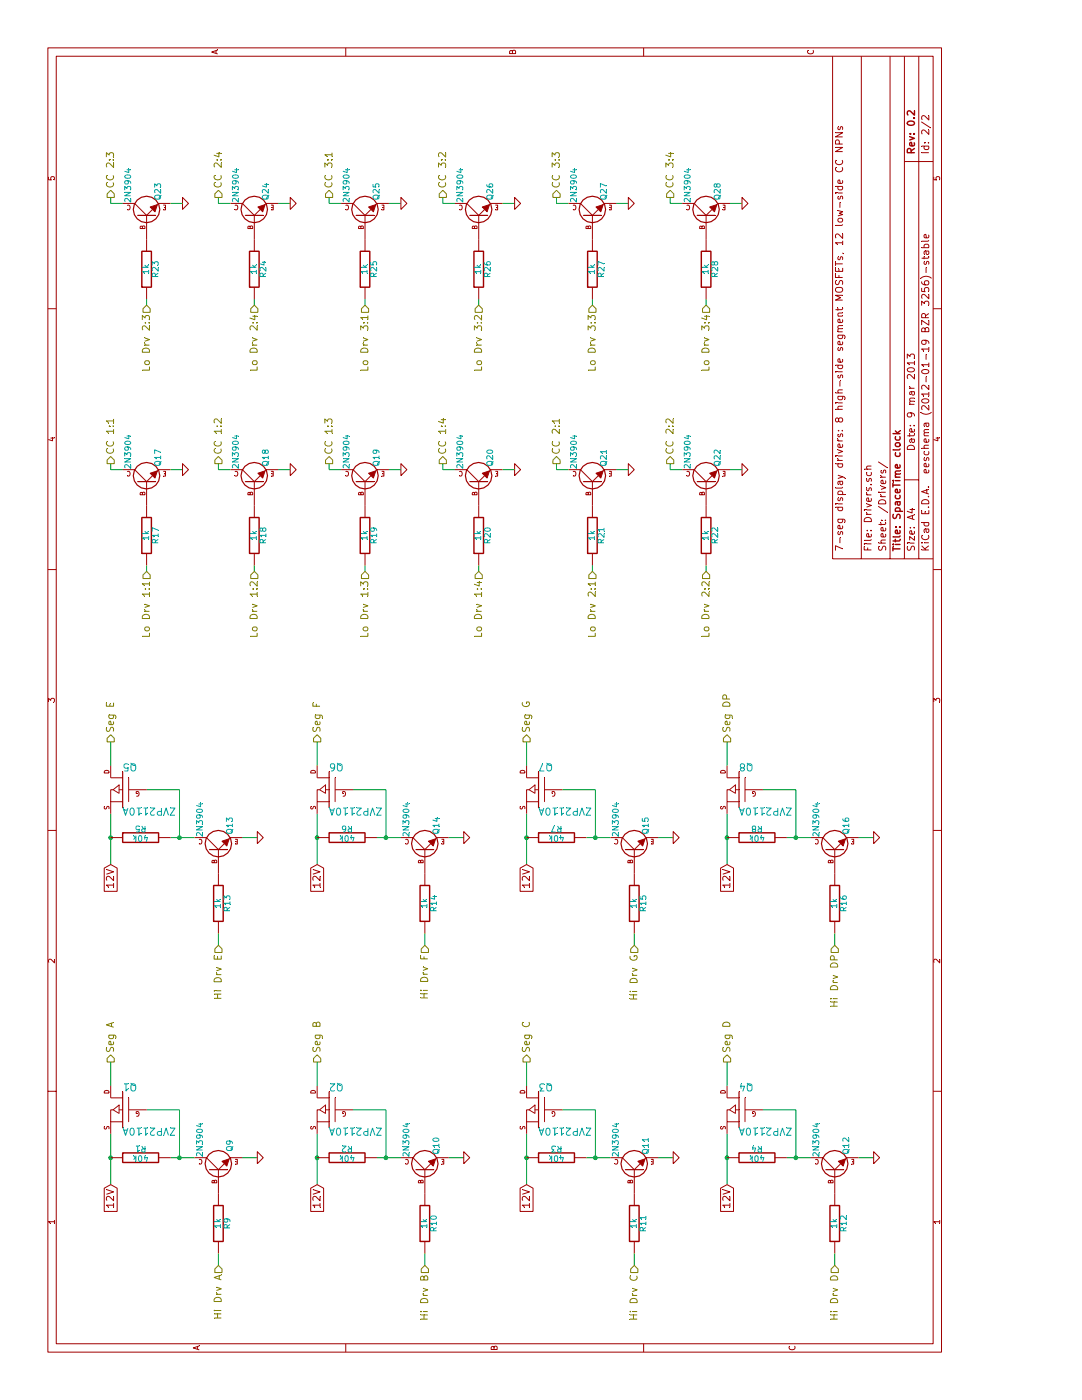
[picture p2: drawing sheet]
EESchema Schematic File Version 2  date 3/8/2013 11:48:17 PM
LIBS:SpaceTime
LIBS:power
LIBS:device
LIBS:transistors
LIBS:conn
LIBS:linear
LIBS:regul
LIBS:74xx
LIBS:cmos4000
LIBS:adc-dac
LIBS:memory
LIBS:xilinx
LIBS:special
LIBS:microcontrollers
LIBS:dsp
LIBS:microchip
LIBS:analog_switches
LIBS:motorola
LIBS:texas
LIBS:intel
LIBS:audio
LIBS:interface
LIBS:digital-audio
LIBS:philips
LIBS:display
LIBS:cypress
LIBS:siliconi
LIBS:opto
LIBS:atmel
LIBS:contrib
LIBS:valves
LIBS:SpaceTime-cache
EELAYER 25  0
EELAYER END
$Descr A4 11700 8267
encoding utf-8
Sheet 2 2
Title "SpaceTime clock"
Date "9 mar 2013"
Rev "0.2"
Comp ""
Comment1 "7-seg display drivers: 8 high-side segment MOSFETs, 12 low-side CC NPNs"
Comment2 ""
Comment3 ""
Comment4 ""
$EndDescr
$Comp
L BC237 Q28
U 1 1
P 9900 5900
F 0 "Q28" H 10100 5800 50  0000 C CNN
F 1 "2N3904" H 10150 6050 50  0000 C CNN
F 2 "TO92-EBC" H 10090 5900 30  0001 C CNN
	1    9900 5900
	1    0    0    -1  
$EndComp
$Comp
L BC237 Q22
U 1 1
P 7675 5900
F 0 "Q22" H 7875 5800 50  0000 C CNN
F 1 "2N3904" H 7925 6050 50  0000 C CNN
F 2 "TO92-EBC" H 7865 5900 30  0001 C CNN
	1    7675 5900
	1    0    0    -1  
$EndComp
$Comp
L BC237 Q27
U 1 1
P 9900 4950
F 0 "Q27" H 10100 4850 50  0000 C CNN
F 1 "2N3904" H 10150 5100 50  0000 C CNN
F 2 "TO92-EBC" H 10090 4950 30  0001 C CNN
	1    9900 4950
	1    0    0    -1  
$EndComp
$Comp
L BC237 Q21
U 1 1
P 7675 4950
F 0 "Q21" H 7875 4850 50  0000 C CNN
F 1 "2N3904" H 7925 5100 50  0000 C CNN
F 2 "TO92-EBC" H 7865 4950 30  0001 C CNN
	1    7675 4950
	1    0    0    -1  
$EndComp
$Comp
L BC237 Q26
U 1 1
P 9900 4000
F 0 "Q26" H 10100 3900 50  0000 C CNN
F 1 "2N3904" H 10150 4150 50  0000 C CNN
F 2 "TO92-EBC" H 10090 4000 30  0001 C CNN
	1    9900 4000
	1    0    0    -1  
$EndComp
$Comp
L BC237 Q20
U 1 1
P 7675 4000
F 0 "Q20" H 7875 3900 50  0000 C CNN
F 1 "2N3904" H 7925 4150 50  0000 C CNN
F 2 "TO92-EBC" H 7865 4000 30  0001 C CNN
	1    7675 4000
	1    0    0    -1  
$EndComp
$Comp
L BC237 Q25
U 1 1
P 9900 3050
F 0 "Q25" H 10100 2950 50  0000 C CNN
F 1 "2N3904" H 10150 3200 50  0000 C CNN
F 2 "TO92-EBC" H 10090 3050 30  0001 C CNN
	1    9900 3050
	1    0    0    -1  
$EndComp
$Comp
L BC237 Q19
U 1 1
P 7675 3050
F 0 "Q19" H 7875 2950 50  0000 C CNN
F 1 "2N3904" H 7925 3200 50  0000 C CNN
F 2 "TO92-EBC" H 7865 3050 30  0001 C CNN
	1    7675 3050
	1    0    0    -1  
$EndComp
$Comp
L BC237 Q24
U 1 1
P 9900 2125
F 0 "Q24" H 10100 2025 50  0000 C CNN
F 1 "2N3904" H 10150 2275 50  0000 C CNN
F 2 "TO92-EBC" H 10090 2125 30  0001 C CNN
	1    9900 2125
	1    0    0    -1  
$EndComp
$Comp
L BC237 Q18
U 1 1
P 7675 2125
F 0 "Q18" H 7875 2025 50  0000 C CNN
F 1 "2N3904" H 7925 2275 50  0000 C CNN
F 2 "TO92-EBC" H 7865 2125 30  0001 C CNN
	1    7675 2125
	1    0    0    -1  
$EndComp
$Comp
L BC237 Q23
U 1 1
P 9900 1225
F 0 "Q23" H 10100 1125 50  0000 C CNN
F 1 "2N3904" H 10150 1375 50  0000 C CNN
F 2 "TO92-EBC" H 10090 1225 30  0001 C CNN
	1    9900 1225
	1    0    0    -1  
$EndComp
$Comp
L BC237 Q17
U 1 1
P 7675 1225
F 0 "Q17" H 7875 1125 50  0000 C CNN
F 1 "2N3904" H 7925 1375 50  0000 C CNN
F 2 "TO92-EBC" H 7865 1225 30  0001 C CNN
	1    7675 1225
	1    0    0    -1  
$EndComp
$Comp
L BC237 Q15
U 1 1
P 4600 5300
F 0 "Q15" H 4800 5200 50  0000 C CNN
F 1 "2N3904" H 4850 5450 50  0000 C CNN
F 2 "TO92-EBC" H 4790 5300 30  0001 C CNN
	1    4600 5300
	1    0    0    -1  
$EndComp
$Comp
L BC237 Q16
U 1 1
P 4600 6975
F 0 "Q16" H 4800 6875 50  0000 C CNN
F 1 "2N3904" H 4850 7125 50  0000 C CNN
F 2 "TO92-EBC" H 4790 6975 30  0001 C CNN
	1    4600 6975
	1    0    0    -1  
$EndComp
$Comp
L BC237 Q12
U 1 1
P 1925 6975
F 0 "Q12" H 2125 6875 50  0000 C CNN
F 1 "2N3904" H 2175 7125 50  0000 C CNN
F 2 "TO92-EBC" H 2115 6975 30  0001 C CNN
	1    1925 6975
	1    0    0    -1  
$EndComp
$Comp
L BC237 Q11
U 1 1
P 1925 5300
F 0 "Q11" H 2125 5200 50  0000 C CNN
F 1 "2N3904" H 2175 5450 50  0000 C CNN
F 2 "TO92-EBC" H 2115 5300 30  0001 C CNN
	1    1925 5300
	1    0    0    -1  
$EndComp
$Comp
L BC237 Q14
U 1 1
P 4600 3550
F 0 "Q14" H 4800 3450 50  0000 C CNN
F 1 "2N3904" H 4850 3700 50  0000 C CNN
F 2 "TO92-EBC" H 4790 3550 30  0001 C CNN
	1    4600 3550
	1    0    0    -1  
$EndComp
$Comp
L BC237 Q13
U 1 1
P 4600 1825
F 0 "Q13" H 4800 1725 50  0000 C CNN
F 1 "2N3904" H 4850 1975 50  0000 C CNN
F 2 "TO92-EBC" H 4790 1825 30  0001 C CNN
	1    4600 1825
	1    0    0    -1  
$EndComp
$Comp
L BC237 Q10
U 1 1
P 1925 3550
F 0 "Q10" H 2125 3450 50  0000 C CNN
F 1 "2N3904" H 2175 3700 50  0000 C CNN
F 2 "TO92-EBC" H 2115 3550 30  0001 C CNN
	1    1925 3550
	1    0    0    -1  
$EndComp
$Comp
L BC237 Q9
U 1 1
P 1925 1825
F 0 "Q9" H 2125 1725 50  0000 C CNN
F 1 "2N3904" H 2175 1975 50  0000 C CNN
F 2 "TO92-EBC" H 2115 1825 30  0001 C CNN
	1    1925 1825
	1    0    0    -1  
$EndComp
$Comp
L GND #PWR022
U 1 1
P 10000 1525
F 0 "#PWR022" H 10000 1525 30  0001 C CNN
F 1 "GND" H 10000 1455 30  0001 C CNN
	1    10000 1525
	1    0    0    -1  
$EndComp
$Comp
L R R23
U 1 1
P 9450 1225
F 0 "R23" V 9530 1225 50  0000 C CNN
F 1 "1k" V 9450 1225 50  0000 C CNN
	1    9450 1225
	0    1    1    0   
$EndComp
Text HLabel 10050 925  2    60   Output ~ 0
CC 2:3
Text HLabel 9150 1225 0    60   Input ~ 0
Lo Drv 2:3
Wire Wire Line
	10050 925  10000 925 
Wire Wire Line
	10000 925  10000 1025
Wire Wire Line
	10000 1425 10000 1525
Wire Wire Line
	9150 1225 9200 1225
Wire Wire Line
	9150 2125 9200 2125
Wire Wire Line
	10000 2325 10000 2425
Wire Wire Line
	10000 1925 10000 1825
Wire Wire Line
	10000 1825 10050 1825
Text HLabel 9150 2125 0    60   Input ~ 0
Lo Drv 2:4
Text HLabel 10050 1825 2    60   Output ~ 0
CC 2:4
$Comp
L R R24
U 1 1
P 9450 2125
F 0 "R24" V 9530 2125 50  0000 C CNN
F 1 "1k" V 9450 2125 50  0000 C CNN
	1    9450 2125
	0    1    1    0   
$EndComp
$Comp
L GND #PWR023
U 1 1
P 10000 2425
F 0 "#PWR023" H 10000 2425 30  0001 C CNN
F 1 "GND" H 10000 2355 30  0001 C CNN
	1    10000 2425
	1    0    0    -1  
$EndComp
Wire Wire Line
	9150 3050 9200 3050
Wire Wire Line
	10000 3250 10000 3350
Wire Wire Line
	10000 2850 10000 2750
Wire Wire Line
	10000 2750 10050 2750
Text HLabel 9150 3050 0    60   Input ~ 0
Lo Drv 3:1
Text HLabel 10050 2750 2    60   Output ~ 0
CC 3:1
$Comp
L R R25
U 1 1
P 9450 3050
F 0 "R25" V 9530 3050 50  0000 C CNN
F 1 "1k" V 9450 3050 50  0000 C CNN
	1    9450 3050
	0    1    1    0   
$EndComp
$Comp
L GND #PWR024
U 1 1
P 10000 3350
F 0 "#PWR024" H 10000 3350 30  0001 C CNN
F 1 "GND" H 10000 3280 30  0001 C CNN
	1    10000 3350
	1    0    0    -1  
$EndComp
Wire Wire Line
	9150 4000 9200 4000
Wire Wire Line
	10000 4200 10000 4300
Wire Wire Line
	10000 3800 10000 3700
Wire Wire Line
	10000 3700 10050 3700
Text HLabel 9150 4000 0    60   Input ~ 0
Lo Drv 3:2
Text HLabel 10050 3700 2    60   Output ~ 0
CC 3:2
$Comp
L R R26
U 1 1
P 9450 4000
F 0 "R26" V 9530 4000 50  0000 C CNN
F 1 "1k" V 9450 4000 50  0000 C CNN
	1    9450 4000
	0    1    1    0   
$EndComp
$Comp
L GND #PWR025
U 1 1
P 10000 4300
F 0 "#PWR025" H 10000 4300 30  0001 C CNN
F 1 "GND" H 10000 4230 30  0001 C CNN
	1    10000 4300
	1    0    0    -1  
$EndComp
Wire Wire Line
	9150 4950 9200 4950
Wire Wire Line
	10000 5150 10000 5250
Wire Wire Line
	10000 4750 10000 4650
Wire Wire Line
	10000 4650 10050 4650
Text HLabel 9150 4950 0    60   Input ~ 0
Lo Drv 3:3
Text HLabel 10050 4650 2    60   Output ~ 0
CC 3:3
$Comp
L R R27
U 1 1
P 9450 4950
F 0 "R27" V 9530 4950 50  0000 C CNN
F 1 "1k" V 9450 4950 50  0000 C CNN
	1    9450 4950
	0    1    1    0   
$EndComp
$Comp
L GND #PWR026
U 1 1
P 10000 5250
F 0 "#PWR026" H 10000 5250 30  0001 C CNN
F 1 "GND" H 10000 5180 30  0001 C CNN
	1    10000 5250
	1    0    0    -1  
$EndComp
Wire Wire Line
	9150 5900 9200 5900
Wire Wire Line
	10000 6100 10000 6200
Wire Wire Line
	10000 5700 10000 5600
Wire Wire Line
	10000 5600 10050 5600
Text HLabel 9150 5900 0    60   Input ~ 0
Lo Drv 3:4
Text HLabel 10050 5600 2    60   Output ~ 0
CC 3:4
$Comp
L R R28
U 1 1
P 9450 5900
F 0 "R28" V 9530 5900 50  0000 C CNN
F 1 "1k" V 9450 5900 50  0000 C CNN
	1    9450 5900
	0    1    1    0   
$EndComp
$Comp
L GND #PWR027
U 1 1
P 10000 6200
F 0 "#PWR027" H 10000 6200 30  0001 C CNN
F 1 "GND" H 10000 6130 30  0001 C CNN
	1    10000 6200
	1    0    0    -1  
$EndComp
$Comp
L GND #PWR028
U 1 1
P 7775 6200
F 0 "#PWR028" H 7775 6200 30  0001 C CNN
F 1 "GND" H 7775 6130 30  0001 C CNN
	1    7775 6200
	1    0    0    -1  
$EndComp
$Comp
L R R22
U 1 1
P 7225 5900
F 0 "R22" V 7305 5900 50  0000 C CNN
F 1 "1k" V 7225 5900 50  0000 C CNN
	1    7225 5900
	0    1    1    0   
$EndComp
Text HLabel 7825 5600 2    60   Output ~ 0
CC 2:2
Text HLabel 6925 5900 0    60   Input ~ 0
Lo Drv 2:2
Wire Wire Line
	7825 5600 7775 5600
Wire Wire Line
	7775 5600 7775 5700
Wire Wire Line
	7775 6100 7775 6200
Wire Wire Line
	6925 5900 6975 5900
$Comp
L GND #PWR029
U 1 1
P 7775 5250
F 0 "#PWR029" H 7775 5250 30  0001 C CNN
F 1 "GND" H 7775 5180 30  0001 C CNN
	1    7775 5250
	1    0    0    -1  
$EndComp
$Comp
L R R21
U 1 1
P 7225 4950
F 0 "R21" V 7305 4950 50  0000 C CNN
F 1 "1k" V 7225 4950 50  0000 C CNN
	1    7225 4950
	0    1    1    0   
$EndComp
Text HLabel 7825 4650 2    60   Output ~ 0
CC 2:1
Text HLabel 6925 4950 0    60   Input ~ 0
Lo Drv 2:1
Wire Wire Line
	7825 4650 7775 4650
Wire Wire Line
	7775 4650 7775 4750
Wire Wire Line
	7775 5150 7775 5250
Wire Wire Line
	6925 4950 6975 4950
$Comp
L GND #PWR030
U 1 1
P 7775 4300
F 0 "#PWR030" H 7775 4300 30  0001 C CNN
F 1 "GND" H 7775 4230 30  0001 C CNN
	1    7775 4300
	1    0    0    -1  
$EndComp
$Comp
L R R20
U 1 1
P 7225 4000
F 0 "R20" V 7305 4000 50  0000 C CNN
F 1 "1k" V 7225 4000 50  0000 C CNN
	1    7225 4000
	0    1    1    0   
$EndComp
Text HLabel 7825 3700 2    60   Output ~ 0
CC 1:4
Text HLabel 6925 4000 0    60   Input ~ 0
Lo Drv 1:4
Wire Wire Line
	7825 3700 7775 3700
Wire Wire Line
	7775 3700 7775 3800
Wire Wire Line
	7775 4200 7775 4300
Wire Wire Line
	6925 4000 6975 4000
$Comp
L GND #PWR031
U 1 1
P 7775 3350
F 0 "#PWR031" H 7775 3350 30  0001 C CNN
F 1 "GND" H 7775 3280 30  0001 C CNN
	1    7775 3350
	1    0    0    -1  
$EndComp
$Comp
L R R19
U 1 1
P 7225 3050
F 0 "R19" V 7305 3050 50  0000 C CNN
F 1 "1k" V 7225 3050 50  0000 C CNN
	1    7225 3050
	0    1    1    0   
$EndComp
Text HLabel 7825 2750 2    60   Output ~ 0
CC 1:3
Text HLabel 6925 3050 0    60   Input ~ 0
Lo Drv 1:3
Wire Wire Line
	7825 2750 7775 2750
Wire Wire Line
	7775 2750 7775 2850
Wire Wire Line
	7775 3250 7775 3350
Wire Wire Line
	6925 3050 6975 3050
$Comp
L GND #PWR032
U 1 1
P 7775 2425
F 0 "#PWR032" H 7775 2425 30  0001 C CNN
F 1 "GND" H 7775 2355 30  0001 C CNN
	1    7775 2425
	1    0    0    -1  
$EndComp
$Comp
L R R18
U 1 1
P 7225 2125
F 0 "R18" V 7305 2125 50  0000 C CNN
F 1 "1k" V 7225 2125 50  0000 C CNN
	1    7225 2125
	0    1    1    0   
$EndComp
Text HLabel 7825 1825 2    60   Output ~ 0
CC 1:2
Text HLabel 6925 2125 0    60   Input ~ 0
Lo Drv 1:2
Wire Wire Line
	7825 1825 7775 1825
Wire Wire Line
	7775 1825 7775 1925
Wire Wire Line
	7775 2325 7775 2425
Wire Wire Line
	6925 2125 6975 2125
Text HLabel 5500 6075 2    60   Output ~ 0
Seg DP
Text HLabel 5500 4400 2    60   Output ~ 0
Seg G
Text HLabel 5500 2650 2    60   Output ~ 0
Seg F
Text HLabel 5500 925  2    60   Output ~ 0
Seg E
Text HLabel 2825 6075 2    60   Output ~ 0
Seg D
Text HLabel 2825 4400 2    60   Output ~ 0
Seg C
Text HLabel 2825 2650 2    60   Output ~ 0
Seg B
Text HLabel 2825 925  2    60   Output ~ 0
Seg A
Wire Wire Line
	4475 6075 4900 6075
Wire Wire Line
	5300 6075 5500 6075
Wire Wire Line
	4700 6575 4700 6775
Wire Wire Line
	5100 6375 5100 6650
Connection ~ 4700 6075
Wire Wire Line
	4700 7175 4700 7300
Wire Wire Line
	5100 6650 4700 6650
Connection ~ 4700 6650
Wire Wire Line
	3800 6975 3900 6975
Wire Wire Line
	4475 4400 4900 4400
Wire Wire Line
	5300 4400 5500 4400
Wire Wire Line
	4700 4900 4700 5100
Wire Wire Line
	5100 4700 5100 4975
Connection ~ 4700 4400
Wire Wire Line
	4700 5500 4700 5625
Wire Wire Line
	5100 4975 4700 4975
Connection ~ 4700 4975
Wire Wire Line
	3800 5300 3900 5300
Wire Wire Line
	4475 2650 4900 2650
Wire Wire Line
	5300 2650 5500 2650
Wire Wire Line
	4700 3150 4700 3350
Wire Wire Line
	5100 2950 5100 3225
Connection ~ 4700 2650
Wire Wire Line
	4700 3750 4700 3875
Wire Wire Line
	5100 3225 4700 3225
Connection ~ 4700 3225
Wire Wire Line
	3800 3550 3900 3550
Wire Wire Line
	4475 925  4900 925 
Wire Wire Line
	5300 925  5500 925 
Wire Wire Line
	4700 1425 4700 1625
Wire Wire Line
	5100 1225 5100 1500
Connection ~ 4700 925 
Wire Wire Line
	4700 2025 4700 2150
Wire Wire Line
	5100 1500 4700 1500
Connection ~ 4700 1500
Wire Wire Line
	3800 1825 3900 1825
Wire Wire Line
	1800 6075 2225 6075
Wire Wire Line
	2625 6075 2825 6075
Wire Wire Line
	2025 6575 2025 6775
Wire Wire Line
	2425 6375 2425 6650
Connection ~ 2025 6075
Wire Wire Line
	2025 7175 2025 7300
Wire Wire Line
	2425 6650 2025 6650
Connection ~ 2025 6650
Wire Wire Line
	1125 6975 1225 6975
Wire Wire Line
	1800 4400 2225 4400
Wire Wire Line
	2625 4400 2825 4400
Wire Wire Line
	2025 4900 2025 5100
Wire Wire Line
	2425 4700 2425 4975
Connection ~ 2025 4400
Wire Wire Line
	2025 5500 2025 5625
Wire Wire Line
	2425 4975 2025 4975
Connection ~ 2025 4975
Wire Wire Line
	1125 5300 1225 5300
Wire Wire Line
	1800 2650 2225 2650
Wire Wire Line
	2625 2650 2825 2650
Wire Wire Line
	2025 3150 2025 3350
Wire Wire Line
	2425 2950 2425 3225
Connection ~ 2025 2650
Wire Wire Line
	2025 3750 2025 3875
Wire Wire Line
	2425 3225 2025 3225
Connection ~ 2025 3225
Wire Wire Line
	1125 3550 1225 3550
Wire Wire Line
	1125 1825 1225 1825
Wire Wire Line
	6925 1225 6975 1225
Connection ~ 2025 1500
Wire Wire Line
	2025 1500 2425 1500
Wire Wire Line
	7775 1425 7775 1525
Wire Wire Line
	2025 2025 2025 2150
Connection ~ 2025 925 
Wire Wire Line
	2425 1500 2425 1225
Wire Wire Line
	2025 1425 2025 1625
Wire Wire Line
	2625 925  2825 925 
Wire Wire Line
	7775 1025 7775 925 
Wire Wire Line
	7775 925  7825 925 
Wire Wire Line
	1800 925  2225 925 
$Comp
L R R16
U 1 1
P 4150 6975
F 0 "R16" V 4230 6975 50  0000 C CNN
F 1 "1k" V 4150 6975 50  0000 C CNN
	1    4150 6975
	0    1    1    0   
$EndComp
$Comp
L GND #PWR033
U 1 1
P 4700 7300
F 0 "#PWR033" H 4700 7300 30  0001 C CNN
F 1 "GND" H 4700 7230 30  0001 C CNN
	1    4700 7300
	1    0    0    -1  
$EndComp
$Comp
L R R8
U 1 1
P 4700 6325
F 0 "R8" V 4780 6325 50  0000 C CNN
F 1 "40k" V 4700 6325 50  0000 C CNN
	1    4700 6325
	1    0    0    -1  
$EndComp
$Comp
L MOSFET_P Q8
U 1 1
P 5100 6175
F 0 "Q8" H 5100 6365 60  0000 R CNN
F 1 "ZVP2110A" H 5100 5995 60  0000 R CNN
	1    5100 6175
	0    1    -1   0   
$EndComp
Text HLabel 3800 6975 0    60   Input ~ 0
Hi Drv DP
Text GLabel 4475 6075 0    60   Input ~ 0
12V
$Comp
L R R15
U 1 1
P 4150 5300
F 0 "R15" V 4230 5300 50  0000 C CNN
F 1 "1k" V 4150 5300 50  0000 C CNN
	1    4150 5300
	0    1    1    0   
$EndComp
$Comp
L GND #PWR034
U 1 1
P 4700 5625
F 0 "#PWR034" H 4700 5625 30  0001 C CNN
F 1 "GND" H 4700 5555 30  0001 C CNN
	1    4700 5625
	1    0    0    -1  
$EndComp
$Comp
L R R7
U 1 1
P 4700 4650
F 0 "R7" V 4780 4650 50  0000 C CNN
F 1 "40k" V 4700 4650 50  0000 C CNN
	1    4700 4650
	1    0    0    -1  
$EndComp
$Comp
L MOSFET_P Q7
U 1 1
P 5100 4500
F 0 "Q7" H 5100 4690 60  0000 R CNN
F 1 "ZVP2110A" H 5100 4320 60  0000 R CNN
	1    5100 4500
	0    1    -1   0   
$EndComp
Text HLabel 3800 5300 0    60   Input ~ 0
Hi Drv G
Text GLabel 4475 4400 0    60   Input ~ 0
12V
$Comp
L R R14
U 1 1
P 4150 3550
F 0 "R14" V 4230 3550 50  0000 C CNN
F 1 "1k" V 4150 3550 50  0000 C CNN
	1    4150 3550
	0    1    1    0   
$EndComp
$Comp
L GND #PWR035
U 1 1
P 4700 3875
F 0 "#PWR035" H 4700 3875 30  0001 C CNN
F 1 "GND" H 4700 3805 30  0001 C CNN
	1    4700 3875
	1    0    0    -1  
$EndComp
$Comp
L R R6
U 1 1
P 4700 2900
F 0 "R6" V 4780 2900 50  0000 C CNN
F 1 "40k" V 4700 2900 50  0000 C CNN
	1    4700 2900
	1    0    0    -1  
$EndComp
$Comp
L MOSFET_P Q6
U 1 1
P 5100 2750
F 0 "Q6" H 5100 2940 60  0000 R CNN
F 1 "ZVP2110A" H 5100 2570 60  0000 R CNN
	1    5100 2750
	0    1    -1   0   
$EndComp
Text HLabel 3800 3550 0    60   Input ~ 0
Hi Drv F
Text GLabel 4475 2650 0    60   Input ~ 0
12V
$Comp
L R R13
U 1 1
P 4150 1825
F 0 "R13" V 4230 1825 50  0000 C CNN
F 1 "1k" V 4150 1825 50  0000 C CNN
	1    4150 1825
	0    1    1    0   
$EndComp
$Comp
L GND #PWR036
U 1 1
P 4700 2150
F 0 "#PWR036" H 4700 2150 30  0001 C CNN
F 1 "GND" H 4700 2080 30  0001 C CNN
	1    4700 2150
	1    0    0    -1  
$EndComp
$Comp
L R R5
U 1 1
P 4700 1175
F 0 "R5" V 4780 1175 50  0000 C CNN
F 1 "40k" V 4700 1175 50  0000 C CNN
	1    4700 1175
	1    0    0    -1  
$EndComp
$Comp
L MOSFET_P Q5
U 1 1
P 5100 1025
F 0 "Q5" H 5100 1215 60  0000 R CNN
F 1 "ZVP2110A" H 5100 845 60  0000 R CNN
	1    5100 1025
	0    1    -1   0   
$EndComp
Text HLabel 3800 1825 0    60   Input ~ 0
Hi Drv E
Text GLabel 4475 925  0    60   Input ~ 0
12V
$Comp
L R R12
U 1 1
P 1475 6975
F 0 "R12" V 1555 6975 50  0000 C CNN
F 1 "1k" V 1475 6975 50  0000 C CNN
	1    1475 6975
	0    1    1    0   
$EndComp
$Comp
L GND #PWR037
U 1 1
P 2025 7300
F 0 "#PWR037" H 2025 7300 30  0001 C CNN
F 1 "GND" H 2025 7230 30  0001 C CNN
	1    2025 7300
	1    0    0    -1  
$EndComp
$Comp
L R R4
U 1 1
P 2025 6325
F 0 "R4" V 2105 6325 50  0000 C CNN
F 1 "40k" V 2025 6325 50  0000 C CNN
	1    2025 6325
	1    0    0    -1  
$EndComp
$Comp
L MOSFET_P Q4
U 1 1
P 2425 6175
F 0 "Q4" H 2425 6365 60  0000 R CNN
F 1 "ZVP2110A" H 2425 5995 60  0000 R CNN
	1    2425 6175
	0    1    -1   0   
$EndComp
Text HLabel 1125 6975 0    60   Input ~ 0
Hi Drv D
Text GLabel 1800 6075 0    60   Input ~ 0
12V
$Comp
L R R11
U 1 1
P 1475 5300
F 0 "R11" V 1555 5300 50  0000 C CNN
F 1 "1k" V 1475 5300 50  0000 C CNN
	1    1475 5300
	0    1    1    0   
$EndComp
$Comp
L GND #PWR038
U 1 1
P 2025 5625
F 0 "#PWR038" H 2025 5625 30  0001 C CNN
F 1 "GND" H 2025 5555 30  0001 C CNN
	1    2025 5625
	1    0    0    -1  
$EndComp
$Comp
L R R3
U 1 1
P 2025 4650
F 0 "R3" V 2105 4650 50  0000 C CNN
F 1 "40k" V 2025 4650 50  0000 C CNN
	1    2025 4650
	1    0    0    -1  
$EndComp
$Comp
L MOSFET_P Q3
U 1 1
P 2425 4500
F 0 "Q3" H 2425 4690 60  0000 R CNN
F 1 "ZVP2110A" H 2425 4320 60  0000 R CNN
	1    2425 4500
	0    1    -1   0   
$EndComp
Text HLabel 1125 5300 0    60   Input ~ 0
Hi Drv C
Text GLabel 1800 4400 0    60   Input ~ 0
12V
$Comp
L R R10
U 1 1
P 1475 3550
F 0 "R10" V 1555 3550 50  0000 C CNN
F 1 "1k" V 1475 3550 50  0000 C CNN
	1    1475 3550
	0    1    1    0   
$EndComp
$Comp
L GND #PWR039
U 1 1
P 2025 3875
F 0 "#PWR039" H 2025 3875 30  0001 C CNN
F 1 "GND" H 2025 3805 30  0001 C CNN
	1    2025 3875
	1    0    0    -1  
$EndComp
$Comp
L R R2
U 1 1
P 2025 2900
F 0 "R2" V 2105 2900 50  0000 C CNN
F 1 "40k" V 2025 2900 50  0000 C CNN
	1    2025 2900
	1    0    0    -1  
$EndComp
$Comp
L MOSFET_P Q2
U 1 1
P 2425 2750
F 0 "Q2" H 2425 2940 60  0000 R CNN
F 1 "ZVP2110A" H 2425 2570 60  0000 R CNN
	1    2425 2750
	0    1    -1   0   
$EndComp
Text HLabel 1125 3550 0    60   Input ~ 0
Hi Drv B
Text GLabel 1800 2650 0    60   Input ~ 0
12V
Text GLabel 1800 925  0    60   Input ~ 0
12V
Text HLabel 6925 1225 0    60   Input ~ 0
Lo Drv 1:1
Text HLabel 7825 925  2    60   Output ~ 0
CC 1:1
Text HLabel 1125 1825 0    60   Input ~ 0
Hi Drv A
$Comp
L MOSFET_P Q1
U 1 1
P 2425 1025
F 0 "Q1" H 2425 1215 60  0000 R CNN
F 1 "ZVP2110A" H 2425 845 60  0000 R CNN
	1    2425 1025
	0    1    -1   0   
$EndComp
$Comp
L R R1
U 1 1
P 2025 1175
F 0 "R1" V 2105 1175 50  0000 C CNN
F 1 "40k" V 2025 1175 50  0000 C CNN
	1    2025 1175
	1    0    0    -1  
$EndComp
$Comp
L GND #PWR040
U 1 1
P 2025 2150
F 0 "#PWR040" H 2025 2150 30  0001 C CNN
F 1 "GND" H 2025 2080 30  0001 C CNN
	1    2025 2150
	1    0    0    -1  
$EndComp
$Comp
L R R17
U 1 1
P 7225 1225
F 0 "R17" V 7305 1225 50  0000 C CNN
F 1 "1k" V 7225 1225 50  0000 C CNN
	1    7225 1225
	0    1    1    0   
$EndComp
$Comp
L GND #PWR041
U 1 1
P 7775 1525
F 0 "#PWR041" H 7775 1525 30  0001 C CNN
F 1 "GND" H 7775 1455 30  0001 C CNN
	1    7775 1525
	1    0    0    -1  
$EndComp
$Comp
L R R9
U 1 1
P 1475 1825
F 0 "R9" V 1555 1825 50  0000 C CNN
F 1 "1k" V 1475 1825 50  0000 C CNN
	1    1475 1825
	0    1    1    0   
$EndComp
$EndSCHEMATC
